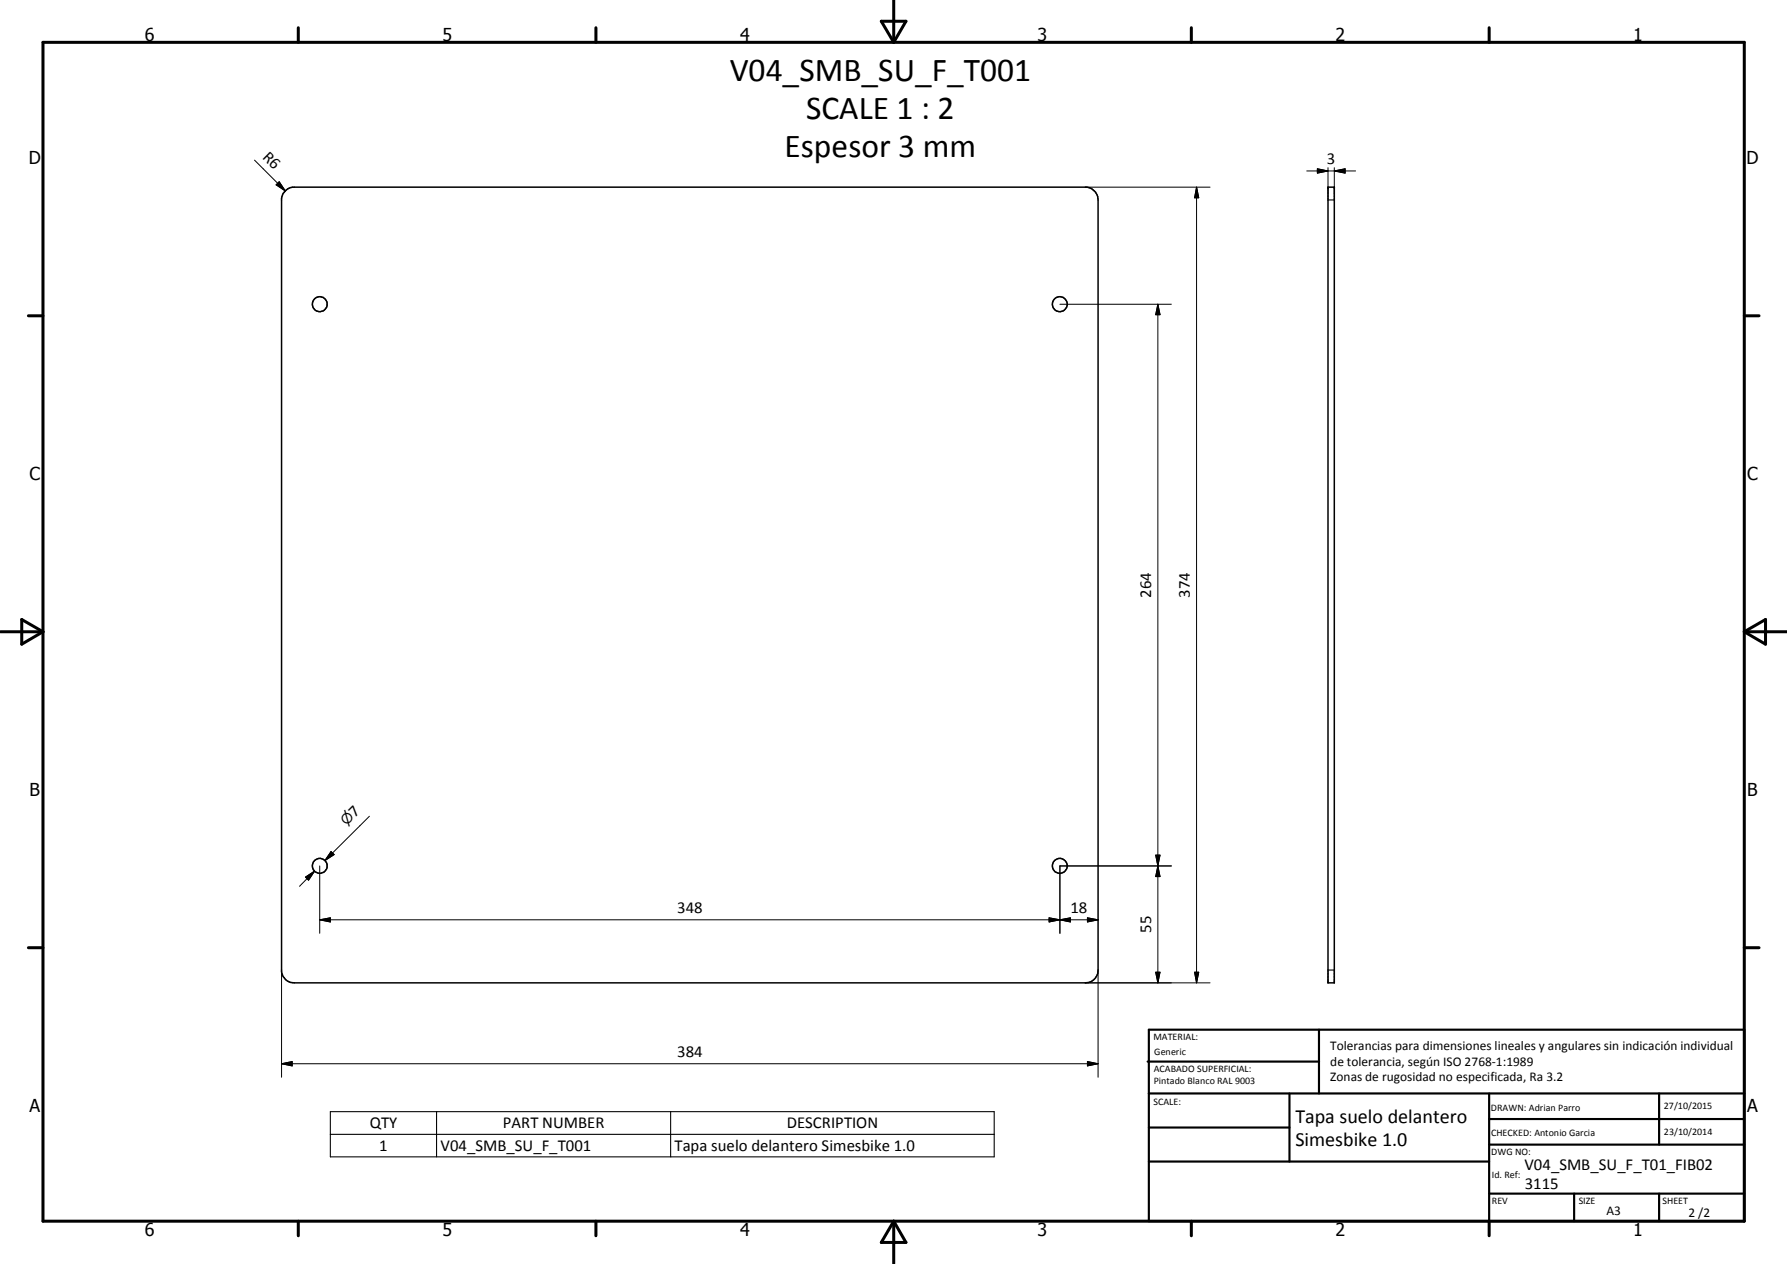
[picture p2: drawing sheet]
<svg xmlns="http://www.w3.org/2000/svg" width="420mm" height="297mm" viewBox="0 0 420 297" stroke-linecap="round" stroke-linejoin="round" font-family="sans-serif">
<g fill="none" stroke="#000" stroke-width=".35">
<path d="M67.1 44.9l.6-.5 1.1-.4h186.8a3.1 3.1 0 0 1 2.6 3v181a2.96 2.96 0 0 1-3 3h-186a3 3 0 0 1-3-2.6v-181.8l.4-1.1zM312.2 44h1.5v187h-1.5z"/>
<circle cx="75.2" cy="71.5" r="1.74"/>
<circle cx="249.2" cy="71.5" r="1.75"/>
<circle cx="75.2" cy="203.5" r="1.76"/>
<circle cx="249.2" cy="203.5" r="1.73"/>
</g>
<path d="M312.2 47h1.5M312.2 228h1.5M77.7 261.2h156.1v10.7h-156.1zM77.7 266.6h156.1M102.6 261.2v10.7M157.7 261.2v10.7" fill="none" stroke="#000" stroke-width=".25"/>
<g fill="#000">
<circle cx="312.2" cy="44" r=".18"/>
<circle cx="313.7" cy="44" r=".18"/>
</g>
<g fill="none" stroke="#000" stroke-width=".71">
<path d="M10.1 9.9h400v277.1h-400zM70.1 6.5v3.4M140.1 6.5v3.4M207.2 5h5.8l-2.9 4.9zM210.1 0v9.9M280.1 6.5v3.4M350.1 6.5v3.4M6.7 74.2h3.4M410.1 74.2h3.5M.1 148.5h10M5.1 145.6l5 2.9-5 2.9zM410.1 148.5h10"/>
<path d="M410.1 148.5l5-2.9v5.8zM6.7 222.7h3.4M410.1 222.7h3.5M70.1 287v3.4M140.1 287v3.4M210.1 287v10M210.1 287l2.9 5h-5.8zM280.1 287v3.4M350.1 287v3.4"/>
</g>
<g fill="none" stroke="#000" stroke-width=".51">
<path d="M269.8 249.5h40.3M270.1 242h140v45h-140zM270.1 257h140M303.2 257v16M310.1 242v15M350.1 257v30M390.1 257v12M270.1 265h33.1M270.1 273h80M350.1 269h60M350.1 263h60M350.1 280.5h60"/>
<path d="M370.1 280.5v6.5M390.1 280.5v6.5"/>
</g>
<g fill="none" stroke="#000" stroke-width=".24">
<path d="M59.8 37.6l7.3 7.3M309.7 39.7l2.5 .5-2.5 .5zM312.2 39.4v4.6M313.7 39.4v4.6M64.9 43.4l.7-.7 1.5 2.2zM65.6 42.7l1.5 2.2-2.2-1.5zM255.2 44h29.3M281.3 44l.5 2.5h-.9zM281.3 44v187M307.2 40.2h11.5M313.7 40.2l2.6-.5v1zM249.2 71.5h26.2"/>
<path d="M272.2 71.5l.5 2.5h-1zM272.2 71.5v159.5M86.9 191.8l-10.5 10.4M71.8 206.1l2.1-1.4-1.4 2.1zM73.9 204.7l-3.5 3.6M75.2 216.2l2.5-.5v1zM75.2 216.2h183M75.2 203.5v15.8M77.8 200.1l.8 .7-2.2 1.4zM78.2 200.4l-1.8 1.8M246.7 215.7l2.5 .5-2.5 .5zM249.2 216.2l2.5-.5v1z"/>
<path d="M255.7 215.7l2.5 .5-2.5 .5zM271.7 201h1l-.5 2.5zM271.7 201h1l-1 5h1zM272.2 203.5l.5 2.5h-1zM275.4 203.5h-26.2v15.8M66.2 228v25.2M255.2 231h29.3M258.2 228v25.2M271.7 228.5h1l-.5 2.5zM280.9 228.5h.9l-.5 2.5zM66.2 250l2.5-.5v1zM66.2 250h192"/>
<path d="M255.7 249.5l2.5 .5-2.5 .5z"/>
</g>
<g fill="#000">
<path d="M313.7 40.2l2.6-.5v1zM65.6 42.7l1.5 2.2-2.2-1.5zM281.3 44l.5 2.5h-.9zM309.7 39.7l2.5 .5-2.5 .5zM272.2 71.5l.5 2.5h-1zM71.8 206.1l2.1-1.4-1.4 2.1zM75.2 216.2l2.5-.5v1zM77.8 200.1l.8 .7-2.2 1.4zM246.7 215.7l2.5 .5-2.5 .5zM249.2 216.2l2.5-.5v1zM255.7 215.7l2.5 .5-2.5 .5zM271.7 201h1l-.5 2.5z"/>
<path d="M272.2 203.5l.5 2.5h-1zM271.7 228.5h1l-.5 2.5zM280.9 228.5h.9l-.5 2.5zM66.2 250l2.5-.5v1zM255.7 249.5l2.5 .5-2.5 .5z"/>
</g>
<g font-size="7.9">
<text x="171.6" y="18.9">V04_SMB_SU_F_T001</text>
<text x="189.6" y="27.9">SCALE 1 : 2</text>
<text x="184.5" y="36.9">Espesor 3 mm</text>
</g>
<g font-size="4.7">
<text x="304.6" y="263.9">Tapa suelo delantero</text>
<text x="304.6" y="269.3">Simesbike 1.0</text>
</g>
<g font-size="4.2">
<text x="34" y="9.6">6</text>
<text x="104" y="9.6">5</text>
<text x="174" y="9.6">4</text>
<text x="244" y="9.6">3</text>
<text x="314" y="9.6">2</text>
<text x="384" y="9.6">1</text>
<text x="6.8" y="38.7">D</text>
<text x="410.6" y="38.7">D</text>
<text x="7" y="112.9">C</text>
<text x="410.8" y="112.9">C</text>
<text x="7" y="187.1">B</text>
<text x="410.8" y="187.1">B</text>
<text x="7" y="261.4">A</text>
<text x="410.8" y="261.4">A</text>
<text x="34" y="290.4">6</text>
<text x="104" y="290.4">5</text>
<text x="174" y="290.4">4</text>
<text x="244" y="290.4">3</text>
<text x="314" y="290.4">2</text>
<text x="384" y="290.4">1</text>
</g>
<g font-size="3.9">
<text x="61.5" y="37.1" transform="rotate(45 61.5 37.1)">R6</text>
<text x="312" y="38.7">3</text>
<text x="270.7" y="140.5" transform="rotate(-90 270.7 140.5)">264</text>
<text x="279.8" y="140.5" transform="rotate(-90 279.8 140.5)">374</text>
<text x="83.4" y="192.3" transform="rotate(-45 83.4 192.3)">7</text>
<text x="159.2" y="214.6">348</text>
<text x="251.7" y="214.6">18</text>
<text x="270.7" y="219.2" transform="rotate(-90 270.7 219.2)">55</text>
<text x="159.2" y="248.4">384</text>
<text x="86.9" y="265.2">QTY</text>
<text x="118.2" y="265.2">PART NUMBER</text>
<text x="185" y="265.2">DESCRIPTION</text>
<text x="89.2" y="270.5">1</text>
<text x="103.6" y="270.5">V04_SMB_SU_F_T001</text>
<text x="158.6" y="270.6">Tapa suelo delantero Simesbike 1.0</text>
<text x="358.5" y="275">V04_SMB_SU_F_T01_FIB02</text>
<text x="358.5" y="279.4">3115</text>
</g>
<text font-size="3.3" x="81.4" y="194.2" transform="rotate(-45 81.4 194.2)">⌀</text>
<g font-size="3.1">
<text x="312.7" y="246.8">Tolerancias para dimensiones lineales y angulares sin indicación individual</text>
<text x="312.7" y="250.4">de tolerancia, según ISO 2768-1:1989</text>
<text x="312.7" y="254">Zonas de rugosidad no especificada, Ra 3.2</text>
<text x="377.7" y="285.6">A3</text>
<text x="397" y="285.9">2 /2</text>
</g>
<g font-size="2.4">
<text x="271.2" y="244.4">MATERIAL:</text>
<text x="271.3" y="252">ACABADO SUPERFICIAL:</text>
<text x="271.4" y="247.9">Generic</text>
<text x="271.3" y="254.6">Pintado Blanco RAL 9003</text>
<text x="271.2" y="259.7">SCALE:</text>
<text x="350.6" y="261">DRAWN: Adrian Parro</text>
<text x="391.2" y="260.6">27/10/2015</text>
<text x="350.6" y="267">CHECKED: Antonio Garcia</text>
<text x="391.2" y="266.7">23/10/2014</text>
<text x="350.6" y="271.4">DWG NO:</text>
<text x="350.8" y="276.9">Id. Ref:</text>
<text x="350.8" y="282.8">REV</text>
<text x="371.2" y="282.9">SIZE</text>
<text x="390.9" y="282.9">SHEET</text>
</g>
</svg>
